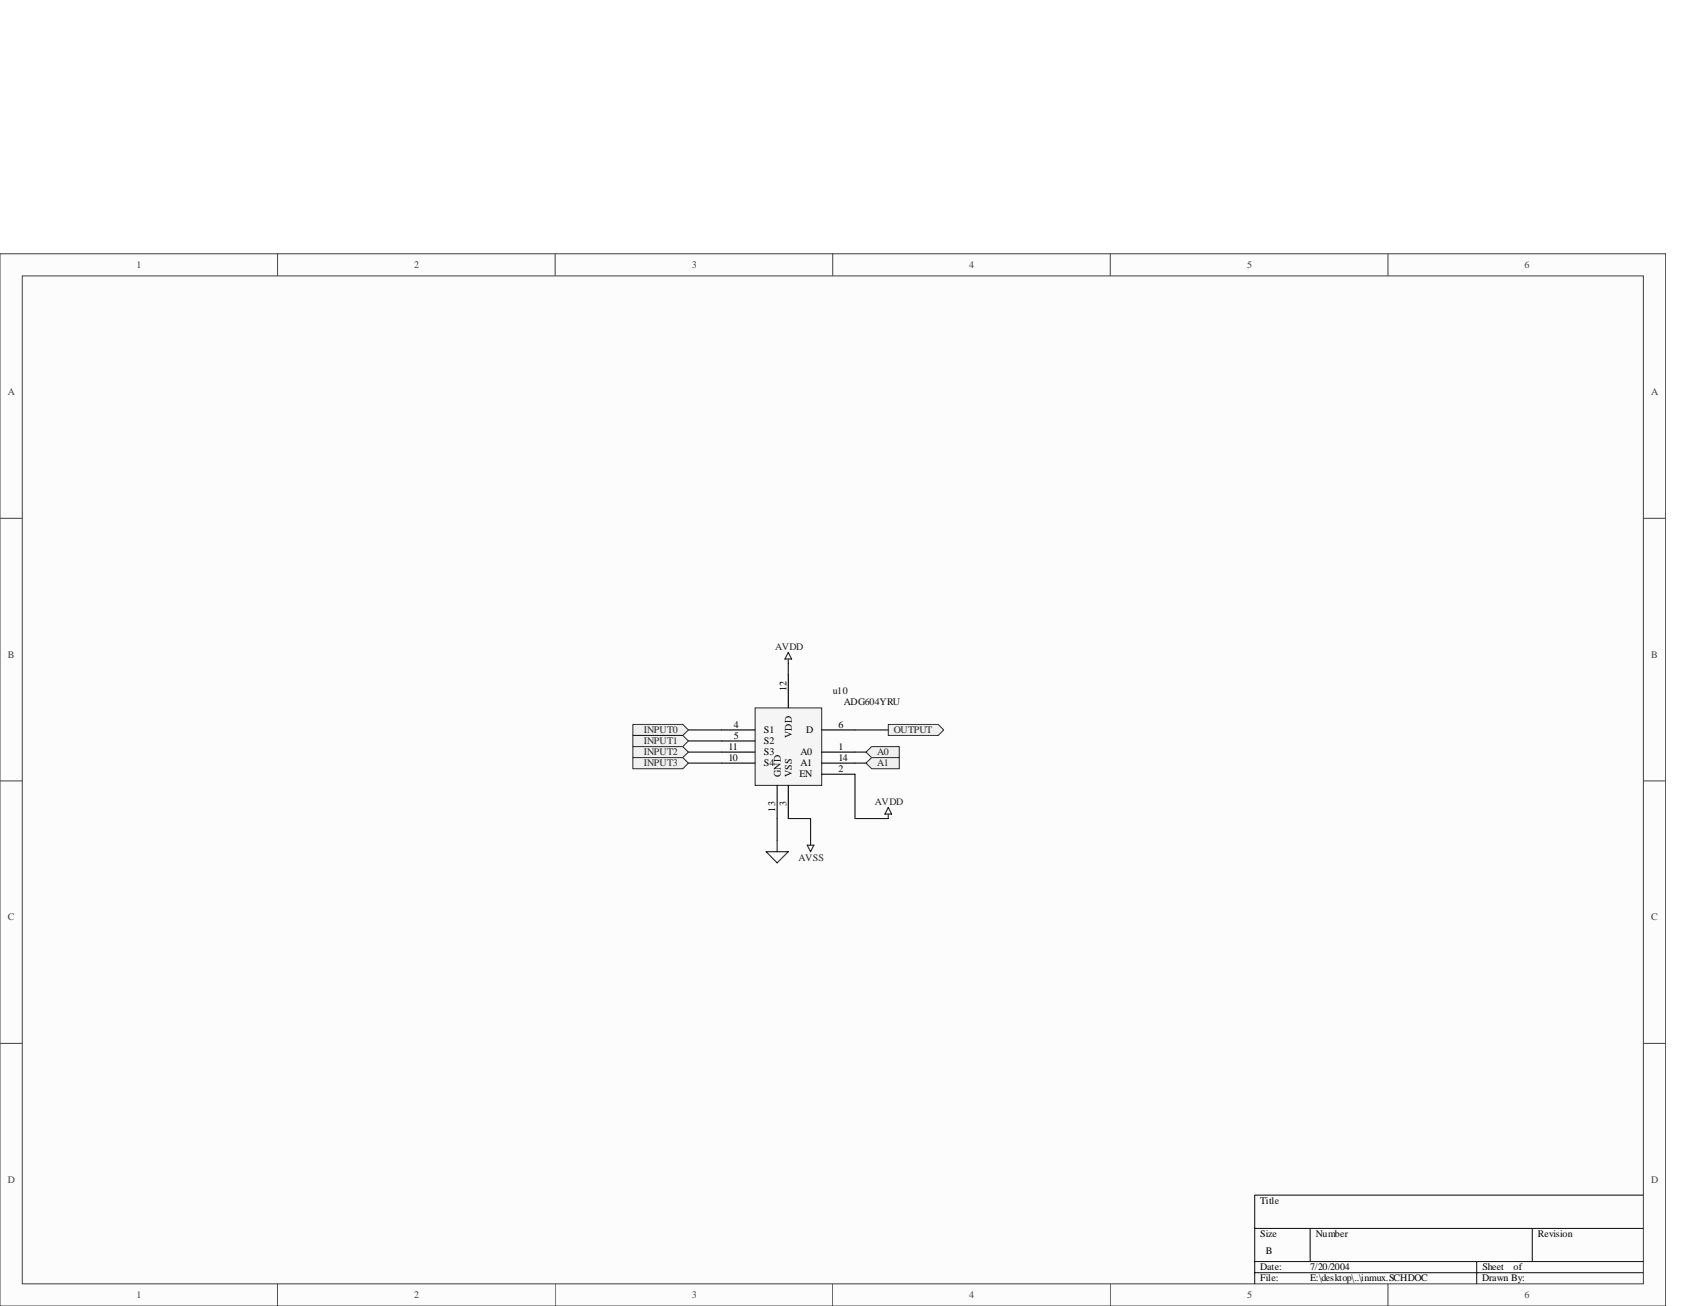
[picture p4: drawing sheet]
<svg xmlns="http://www.w3.org/2000/svg" width="279mm" height="216mm" viewBox="0 0 279 216" stroke-linecap="round" stroke-linejoin="round" font-family="sans-serif">
<path d="M0 42h275.4v173.9h-275.4z" fill="#fcfcfc"/>
<path d="M0 42h275.4v173.9h-275.4z" fill="none" stroke="#404040" stroke-width=".17"/>
<path d="M3.7 45.6h268v166.6h-268z" fill="#fcfcfc"/>
<g fill="none" stroke="#404040" stroke-width=".17">
<path d="M3.7 45.6h268v166.6h-268zM45.9 41.9v3.7M91.8 41.9v3.7M137.7 41.9v3.7M183.6 41.9v3.7M229.5 41.9v3.7M0 85.7h3.7M271.7 85.7h3.7M0 129.1h3.7M271.7 129.1h3.7M0 172.5h3.7M271.7 172.5h3.7"/>
<path d="M45.9 212.2v3.7M91.8 212.2v3.7M137.7 212.2v3.7M183.6 212.2v3.7M229.5 212.2v3.7"/>
</g>
<path d="M271.7 197.6h-64.3v14.6M207.4 203.1h64.3M207.4 208.6h64.3M207.4 210.4h64.3M216.6 203.1v5.5M244.1 208.6v3.6M253.3 203.1v5.5" fill="none" stroke="#000" stroke-width=".17"/>
<path d="M124.9 117.1h10.9v12.7h-10.9z" fill="#f5f5f5"/>
<path d="M124.8 117h11v12.8h-11z" fill="none" stroke="#262626" stroke-width=".17"/>
<path d="M130.3 111.5v5.5M119.3 120.7h5.5M119.3 122.5h5.5M119.3 124.3h5.5M119.3 126.2h5.5M128.5 129.8v5.5M130.3 129.8v5.5M135.8 120.7h5.6M135.8 124.3h5.6M135.8 126.2h5.6M135.8 128h5.6" fill="none" stroke="#000" stroke-width=".18"/>
<path d="M130.3 107.8l.6 1.1h-1.1zM130.3 108.9v.8M128.5 139v1.8M133.5 139.7h1.1l-.6 1.1zM134 139v.7M146.9 133.5l.5 1.1h-1.1zM146.9 134.6v.7M126.7 140.8h3.6l-1.8 1.8z" fill="none" stroke="#262626" stroke-width=".18"/>
<path d="M130.3 109.7v1.8M128.5 135.3v3.7M130.3 135.3h3.7v3.7M141.4 128v7.3h5.5" fill="none" stroke="#0e0e0e" stroke-width=".18"/>
<g fill="#f0f0f0" stroke="#262626" stroke-width=".17">
<path d="M104.6 119.8h8.3l.9 .9-.9 .9h-8.3z" fill-rule="evenodd"/>
<path d="M104.6 121.6h8.3l.9 .9-.9 .9h-8.3z" fill-rule="evenodd"/>
<path d="M104.6 123.4h8.3l.9 .9-.9 .9h-8.3z" fill-rule="evenodd"/>
<path d="M104.6 125.2h8.3l.9 1-.9 .9h-8.3z" fill-rule="evenodd"/>
<path d="M143.2 124.3l.9-.9h4.6v1.8h-4.6z" fill-rule="evenodd"/>
<path d="M143.2 126.2l.9-1h4.6v1.9h-4.6z" fill-rule="evenodd"/>
<path d="M146.9 119.8h8.2l.9 .9-.9 .9h-8.2z" fill-rule="evenodd"/>
</g>
<path d="M113.8 120.7h5.5M113.8 122.5h5.5M113.8 124.3h5.5M113.8 126.2h5.5M141.4 120.7h5.5M141.4 124.3h1.8M141.4 126.2h1.8" fill="none" stroke="#0e0e0e" stroke-width=".18"/>
<g font-size="1.7" fill="#404040">
<text x="22.6" y="44.3">1</text>
<text x="68.5" y="44.3">2</text>
<text x="114.4" y="44.3">3</text>
<text x="160.3" y="44.3">4</text>
<text x="206.2" y="44.3">5</text>
<text x="252.1" y="44.3">6</text>
<text x="1.3" y="65.3">A</text>
<text x="273" y="65.3">A</text>
<text x="1.3" y="108.8">B</text>
<text x="273" y="108.8">B</text>
<text x="1.3" y="152.1">C</text>
<text x="273" y="152.1">C</text>
<text x="1.3" y="195.6">D</text>
<text x="273" y="195.6">D</text>
<text x="22.6" y="214.6">1</text>
<text x="68.5" y="214.6">2</text>
<text x="114.4" y="214.6">3</text>
<text x="160.3" y="214.6">4</text>
<text x="206.2" y="214.6">5</text>
<text x="252.1" y="214.6">6</text>
</g>
<g font-size="1.7" fill="#262626">
<text x="128.1" y="107.5">AVDD</text>
<text x="106.5" y="121.2">INPUT0</text>
<text x="106.5" y="123">INPUT1</text>
<text x="106.5" y="124.9">INPUT2</text>
<text x="145" y="124.9">A0</text>
<text x="147.8" y="121.2">OUTPUT</text>
<text x="106.5" y="126.7">INPUT3</text>
<text x="145" y="126.7">A1</text>
<text x="144.7" y="133.1">AVDD</text>
<text x="132" y="142.3">AVSS</text>
</g>
<g font-size="1.7">
<text x="130" y="114.3" transform="rotate(-90 130 114.3)">12</text>
<text x="120.4" y="124">11</text>
<text x="120.4" y="125.8">10</text>
<text x="121.3" y="120.3">4</text>
<text x="121.3" y="122.1">5</text>
<text x="126.3" y="121.2">S1</text>
<text x="126.3" y="123">S2</text>
<text x="126.3" y="124.9">S3</text>
<text x="130.9" y="122" transform="rotate(-90 130.9 122)">VDD</text>
<text x="132.4" y="124.9">A0</text>
<text x="133.3" y="121.2">D</text>
<text x="138.6" y="120.3">6</text>
<text x="138.6" y="124">1</text>
<text x="138.6" y="125.8">14</text>
<text x="126.3" y="126.7">S4</text>
<text x="129.1" y="128.4" transform="rotate(-90 129.1 128.4)">GND</text>
<text x="130.9" y="128.4" transform="rotate(-90 130.9 128.4)">VSS</text>
<text x="132.2" y="128.5">EN</text>
<text x="132.4" y="126.7">A1</text>
<text x="138.6" y="127.6">2</text>
<text x="128.2" y="134.2" transform="rotate(-90 128.2 134.2)">13</text>
<text x="130" y="133.3" transform="rotate(-90 130 133.3)">3</text>
<text x="208.4" y="199">Title</text>
<text x="208.4" y="204.5">Size</text>
<text x="209.3" y="207.3">B</text>
<text x="217.5" y="204.5">Number</text>
<text x="254.3" y="204.5">Revision</text>
<text x="208.4" y="210">Date:</text>
<text x="208.4" y="211.8">File:</text>
<text x="216.6" y="211.8">E:\desktop\..\inmux.SCHDOC</text>
<text x="216.6" y="210">7/20/2004</text>
<text x="245.1" y="211.8">Drawn By:</text>
<text x="245.1" y="210">Sheet</text>
<text x="250.2" y="210">of</text>
</g>
<g font-size="1.7" fill="#0e0e0e">
<text x="137.7" y="114.8">u10</text>
<text x="139.5" y="116.6">ADG604YRU</text>
</g>
</svg>
